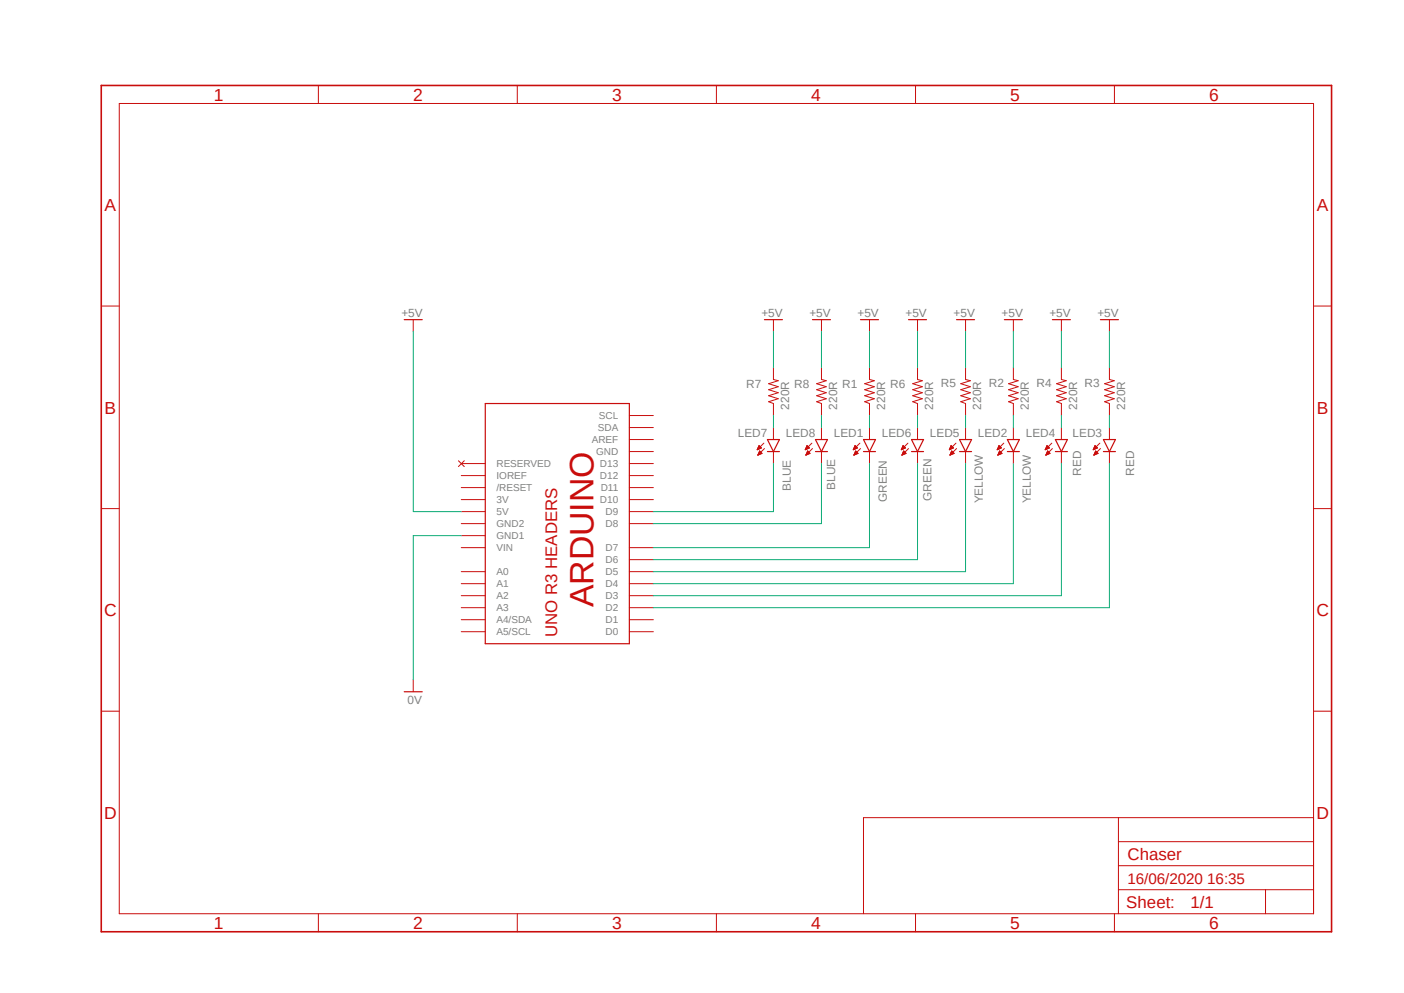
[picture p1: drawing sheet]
<svg xmlns="http://www.w3.org/2000/svg" width="297mm" height="210mm" viewBox="0 0 297 210" stroke-linecap="round" stroke-linejoin="round" font-family="sans-serif">
<path d="M20.9 17.7l261.2 179.9M282.1 17.7l-261.2 179.9" fill="none" stroke="#fff" stroke-width=".21"/>
<g fill="none" stroke="#c90d0c" stroke-width=".21">
<path d="M67.4 18.1v3.8M109.4 18.1v3.8M151.6 18.1v3.8M193.7 18.1v3.8M235.8 18.1v3.8M25.2 21.9h252.7v171.4h-252.7zM21.4 64.7h3.8M87.4 67.6v2.5M163.6 67.6v2.5M163.6 77.7v2.6l1 .2-2 .7 2 .6-2 .6 2 .7-2 .6 2 .6-2 .7 1 .3v2.6M173.8 67.6v2.5M173.8 77.7v2.6l1 .2-2 .7 2 .6-2 .6 2 .7-2 .6 2 .6-2 .7 1 .3v2.6"/>
<path d="M183.9 67.6v2.5M183.9 77.7v2.6l1.1 .2-2.1 .7 2.1 .6-2.1 .6 2.1 .7-2.1 .6 2.1 .6-2.1 .7 1 .3v2.6M194.1 67.6v2.5M194.1 77.7v2.6l1 .2-2 .7 2 .6-2 .6 2 .7-2 .6 2 .6-2 .7 1 .3v2.6M204.3 67.6v2.5M204.3 77.7v2.6l1 .2-2.1 .7 2.1 .6-2.1 .6 2.1 .7-2.1 .6 2.1 .6-2.1 .7 1.1 .3v2.6M214.4 67.6v2.5M214.4 77.7v2.6l1 .2-2 .7 2 .6-2 .6 2 .7-2 .6 2 .6-2 .7 1 .3v2.6M224.5 67.6v2.5M224.5 77.7v2.6l1.1 .2-2.1 .7 2.1 .6-2.1 .6 2.1 .7-2.1 .6 2.1 .6-2.1 .7 1 .3v2.6M234.7 67.6v2.5M234.7 77.7v2.6l1 .2-2 .7 2 .6-2 .6 2 .7-2 .6 2 .6-2 .7 1 .3v2.6"/>
<path d="M277.9 64.7h3.8M97 97.5l1.2 1.2M97.6 98h5.1M98.2 97.5l-1.2 1.2M133.1 95.5h5.1M133.1 93h5.1M133.1 98h5.1M133.1 87.9h5.1M133.1 90.4h5.1M160.2 95.1h.1M160.2 95h.3M160.3 94.9h.4"/>
<path d="M160.3 94.8h.7M160.3 96.2h.1M160.4 94.7h.6M160.4 96.1h.2M160.4 94.6h.6M160.4 96.1h.4M160.4 94.5h.5M160.4 96h.6M160.5 94.4h.3M160.5 95.9h.7M160.5 94.4h.2M160.5 95.8h.6"/>
<path d="M160.6 94.3h.1M160.6 95.7h.4M160.6 94.2l.5 .5-.9 .4zM160.6 95.6h.3M160.7 95.5h.1M160.7 95.4h.1M160.7 95.4l.5 .5-.9 .4zM161.6 93.7l-1.4 1.4M161.7 94.9l-1.4 1.4M163.6 90.4v2.6M163.6 95.5v2.5M170.3 95.1h.2"/>
<path d="M170.4 95h.3M170.4 94.9h.5M170.5 94.8h.6M170.5 96.2h.1M170.5 94.7h.7M170.5 96.1h.3M170.6 94.6h.5M170.6 96.1h.4M170.6 94.5h.4M170.6 96h.6M170.6 94.4h.3M170.6 95.9h.7"/>
<path d="M170.7 94.4h.2M170.7 94.3h.1M170.7 95.8h.5M170.7 95.7h.5M170.7 94.2l.5 .5-.9 .4zM170.8 95.6h.3M170.8 95.5h.2M170.8 95.4h.1M170.9 95.4l.5 .5-.9 .4zM171.7 93.7l-1.4 1.4M171.9 94.9l-1.4 1.4M173.8 90.4v2.6"/>
<path d="M173.8 95.5v2.5M180.5 95.1h.1M180.6 95h.2M180.6 94.9h.5M180.6 94.8h.6M180.6 96.2h.1M180.7 94.7h.7M180.7 96.1h.2M180.7 94.6h.6M180.7 96.1h.4M180.8 94.5h.4M180.8 96h.6"/>
<path d="M180.8 94.4h.3M180.8 94.4h.2M180.8 95.9h.7M180.8 94.3h.1M180.8 95.8h.6M180.9 94.2l.5 .5-.9 .4zM180.9 95.7h.4M180.9 95.6h.3M180.9 95.5h.2M181 95.4h.1M181.5 95.9l-.5-.5-.4 .9M181.5 95.9l-.9 .4"/>
<path d="M181.9 93.7l-1.4 1.4M182 94.9l-1.4 1.4M183.9 90.4v2.6M183.9 95.5v2.5M190.7 95.1h.1M190.7 95h.3M190.8 94.9h.4M190.8 94.8h.6M190.8 96.2h.1M190.8 94.7h.7M190.8 96.1h.3M190.9 94.6h.5"/>
<path d="M190.9 96.1h.4M190.9 94.5h.4M190.9 94.4h.4M190.9 96h.6M191 94.4h.2M191 95.9h.6M191 94.3h.1M191 95.8h.6M191 95.7h.5M191.1 95.6h.3M191.1 94.2l.5 .5-.9 .4zM191.1 95.5h.2"/>
<path d="M191.1 95.4h.1M191.7 95.9l-.5-.5-.4 .9M191.7 95.9l-.9 .4M192.1 93.7l-1.4 1.4M192.2 94.9l-1.4 1.4M194.1 90.4v2.6M194.1 95.5v2.5M200.8 95.1h.2M200.9 95h.2M200.9 94.9h.4M201 94.8h.5M201 96.2h.1"/>
<path d="M201 94.7h.7M201 96.1h.3M201 94.6h.6M201 96.1h.5M201.1 94.5h.4M201.1 94.4h.3M201.1 96h.6M201.1 94.4h.2M201.1 95.9h.7M201.1 95.8h.6M201.2 94.3h.1M201.2 95.7h.4"/>
<path d="M201.2 95.6h.3M201.2 94.2l.5 .5-.9 .4zM201.3 95.5h.2M201.3 95.4h.1M201.3 95.4l.5 .5-.8 .4zM202.2 93.7l-1.4 1.4M202.4 94.9l-1.4 1.4M204.3 90.4v2.6M204.3 95.5v2.5M211 95.1h.1M211 95h.3M211.1 94.9h.4"/>
<path d="M211.1 94.8h.6M211.1 96.2h.1M211.2 94.7h.6M211.2 96.1h.2M211.2 94.6h.6M211.2 94.5h.5M211.2 96.1h.4M211.2 94.4h.3M211.2 96h.6M211.3 94.4h.2M211.3 95.9h.7M211.3 95.8h.6"/>
<path d="M211.3 94.3h.1M211.3 95.7h.5M211.4 95.6h.3M211.4 95.5h.2M211.5 95.4h.1M211.8 94.7l-.5-.5-.4 .9M211.8 94.7l-.9 .4M212 95.9l-.5-.5-.4 .9M212 95.9l-.9 .4M212.3 93.7l-1.4 1.4M212.5 94.9l-1.4 1.4M214.4 90.4v2.6"/>
<path d="M214.4 95.5v2.5M221.1 95.1h.1M221.2 95h.2M221.2 94.9h.5M221.3 94.8h.6M221.3 96.2h.1M221.3 94.7h.7M221.3 94.6h.6M221.3 96.1h.3M221.4 94.5h.4M221.4 96.1h.4M221.4 94.4h.3"/>
<path d="M221.4 96h.6M221.4 95.9h.7M221.4 94.4h.2M221.4 95.8h.6M221.5 94.3h.1M221.5 95.7h.5M221.5 95.6h.4M221.6 95.5h.2M221.6 95.4h.1M222 94.7l-.5-.5-.4 .9M222 94.7l-.9 .4M222.1 95.9l-.5-.5-.4 .9"/>
<path d="M222.1 95.9l-.9 .4M222.5 93.7l-1.4 1.4M222.6 94.9l-1.4 1.4M224.5 90.4v2.6M224.5 95.5v2.5M231.3 95.1h.1M231.4 95h.2M231.4 94.9h.4M231.4 94.8h.6M231.4 94.7h.8M231.4 96.2h.1M231.5 94.6h.6"/>
<path d="M231.5 96.1h.2M231.5 94.5h.4M231.5 96.1h.4M231.5 96h.6M231.6 94.4h.3M231.6 95.9h.7M231.6 94.4h.2M231.6 95.8h.6M231.6 94.3h.1M231.6 95.7h.5M231.7 95.6h.3M231.7 95.5h.2"/>
<path d="M231.8 95.4h.1M232.2 94.7l-.6-.5-.3 .9M232.2 94.7l-.9 .4M232.3 95.9l-.5-.5-.4 .9M232.3 95.9l-.9 .4M232.7 93.7l-1.4 1.4M232.8 94.9l-1.4 1.4M234.7 90.4v2.6M234.7 95.5v2.5M21.4 107.6h3.8M97.6 103.1h5.1M97.6 105.7h5.1"/>
<path d="M97.6 108.2h5.1M97.6 115.8h5.1M97.6 110.7h5.1M97.6 100.6h5.1M97.6 113.3h5.1M133.1 103.1h5.1M133.1 105.7h5.1M133.1 108.2h5.1M133.1 118.4h5.1M133.1 115.8h5.1M133.1 110.7h5.1M133.1 100.6h5.1"/>
<path d="M277.9 107.6h3.8M97.6 120.9h5.1M97.6 123.4h5.1M97.6 126h5.1M97.6 128.5h5.1M97.6 131.1h5.1M97.6 133.6h5.1M133.1 120.9h5.1M133.1 123.4h5.1M133.1 126h5.1M133.1 128.5h5.1M133.1 131.1h5.1"/>
<path d="M133.1 133.6h5.1M21.4 150.4h3.8M87.4 143.8v2.5M277.9 150.4h3.8M236.6 172.9v20.4M236.6 178h41.3M277.9 172.9h-95.2v20.4M67.4 193.3v3.8M109.4 193.3v3.8M151.6 193.3v3.8M193.7 193.3v3.8M235.8 193.3v3.8"/>
<path d="M236.6 188.2h41.3M236.6 183.1h41.3M267.7 188.2v5.1"/>
</g>
<path d="M21.4 18.1h260.3v179h-260.3z" fill="none" stroke="#c90d0c" stroke-width=".34"/>
<g fill="none" stroke="#c90d0c" stroke-width=".25">
<path d="M85.5 67.6h3.8M161.7 67.6h3.8M171.9 67.6h3.8M182 67.6h3.8M192.2 67.6h3.8M202.4 67.6h3.8M212.5 67.6h3.8M222.6 67.6h3.8M232.8 67.6h3.8M102.7 85.3h30.4v50.8h-30.4zM162.3 95.5h2.6M162.3 93h2.6l-1.3 2.5z"/>
<path d="M172.5 95.5h2.5M172.5 93h2.5l-1.2 2.5zM182.7 93h2.5l-1.3 2.5zM182.7 95.5h2.5M192.8 95.5h2.6M192.8 93h2.6l-1.3 2.5zM203 95.5h2.5M203 93h2.5l-1.2 2.5zM213.1 95.5h2.5M213.1 93h2.5l-1.2 2.5zM223.3 95.5h2.5M223.3 93h2.5l-1.3 2.5z"/>
<path d="M233.4 95.5h2.6M233.4 93h2.6l-1.3 2.5zM85.5 146.3h3.8"/>
</g>
<g fill="none" stroke="#0dab76" stroke-width=".21">
<path d="M87.4 70.1v38.1h10.2M163.6 70.1v7.6M173.8 70.1v7.6M183.9 70.1v7.6M194.1 70.1v7.6M204.3 70.1v7.6M214.4 70.1v7.6M224.5 70.1v7.6M234.7 70.1v7.6M163.6 98v10.2h-25.4M163.6 87.9v2.5M173.8 87.9v2.5"/>
<path d="M173.8 98v12.7h-35.6M183.9 87.9v2.5M183.9 98v17.8h-45.7M194.1 87.9v2.5M194.1 98v20.4h-55.9M204.3 87.9v2.5M204.3 98v22.9h-66.1M214.4 87.9v2.5M214.4 98v25.4h-76.2M224.5 87.9v2.5M224.5 98v28h-86.3M234.7 87.9v2.5"/>
<path d="M234.7 98v30.5h-96.5M97.6 113.3h-10.2v30.5"/>
</g>
<text font-size="7.2" fill="#c90d0c" x="125.5" y="128.5" transform="rotate(-90 125.5 128.5)">ARDUINO</text>
<g font-size="3.7" fill="#c90d0c">
<text x="45.3" y="21.3">1</text>
<text x="87.4" y="21.3">2</text>
<text x="129.5" y="21.3">3</text>
<text x="171.6" y="21.3">4</text>
<text x="213.7" y="21.3">5</text>
<text x="255.8" y="21.3">6</text>
<text x="22.1" y="44.6">A</text>
<text x="278.6" y="44.6">A</text>
<text x="22.1" y="87.5">B</text>
<text x="278.6" y="87.5">B</text>
<text x="22" y="130.3">C</text>
<text x="278.5" y="130.3">C</text>
<text x="22" y="173.1">D</text>
<text x="278.5" y="173.1">D</text>
<text x="45.3" y="196.5">1</text>
<text x="87.4" y="196.5">2</text>
<text x="129.5" y="196.5">3</text>
<text x="171.6" y="196.5">4</text>
<text x="213.7" y="196.5">5</text>
<text x="255.8" y="196.5">6</text>
</g>
<g font-size="3.6" fill="#c90d0c">
<text x="117.9" y="134.8" transform="rotate(-90 117.9 134.8)">UNO R3 HEADERS</text>
<text x="238.5" y="181.8">Chaser</text>
<text x="251.8" y="192">1/1</text>
<text x="238.3" y="192.1">Sheet:</text>
</g>
<text font-size="3.2" fill="#c90d0c" x="238.5" y="186.9">16/06/2020 16:35</text>
<g font-size="2.5" fill="#808080">
<text x="84.9" y="67">+5V</text>
<text x="161.1" y="67">+5V</text>
<text x="171.2" y="67">+5V</text>
<text x="181.4" y="67">+5V</text>
<text x="191.6" y="67">+5V</text>
<text x="201.7" y="67">+5V</text>
<text x="211.9" y="67">+5V</text>
<text x="222" y="67">+5V</text>
<text x="232.2" y="67">+5V</text>
<text x="157.9" y="82">R7</text>
<text x="168" y="82">R8</text>
<text x="178.2" y="82">R1</text>
<text x="188.3" y="82">R6</text>
<text x="199" y="81.8">R5</text>
<text x="209.2" y="81.8">R2</text>
<text x="219.3" y="81.8">R4</text>
<text x="229.4" y="81.8">R3</text>
<text x="166.9" y="86.6" transform="rotate(-90 166.9 86.6)">220R</text>
<text x="177.1" y="86.6" transform="rotate(-90 177.1 86.6)">220R</text>
<text x="187.2" y="86.6" transform="rotate(-90 187.2 86.6)">220R</text>
<text x="197.4" y="86.6" transform="rotate(-90 197.4 86.6)">220R</text>
<text x="207.6" y="86.6" transform="rotate(-90 207.6 86.6)">220R</text>
<text x="217.7" y="86.6" transform="rotate(-90 217.7 86.6)">220R</text>
<text x="227.8" y="86.6" transform="rotate(-90 227.8 86.6)">220R</text>
<text x="238" y="86.6" transform="rotate(-90 238 86.6)">220R</text>
<text x="156.1" y="92.5">LED7</text>
<text x="166.2" y="92.5">LED8</text>
<text x="176.4" y="92.5">LED1</text>
<text x="186.6" y="92.5">LED6</text>
<text x="196.7" y="92.5">LED5</text>
<text x="206.8" y="92.5">LED2</text>
<text x="217" y="92.5">LED4</text>
<text x="226.9" y="92.5">LED3</text>
<text x="228.7" y="100.6" transform="rotate(-90 228.7 100.6)">RED</text>
<text x="239.9" y="100.6" transform="rotate(-90 239.9 100.6)">RED</text>
<text x="167.3" y="103.8" transform="rotate(-90 167.3 103.8)">BLUE</text>
<text x="176.7" y="103.5" transform="rotate(-90 176.7 103.5)">BLUE</text>
<text x="187.6" y="106.2" transform="rotate(-90 187.6 106.2)">GREEN</text>
<text x="197" y="105.9" transform="rotate(-90 197 105.9)">GREEN</text>
<text x="207.9" y="106.5" transform="rotate(-90 207.9 106.5)">YELLOW</text>
<text x="218.1" y="106.5" transform="rotate(-90 218.1 106.5)">YELLOW</text>
<text x="86.2" y="148.8">0V</text>
</g>
<g font-size="2.1" fill="#808080">
<text x="126.7" y="88.6">SCL</text>
<text x="125.2" y="93.7">AREF</text>
<text x="126.5" y="91.2">SDA</text>
<text x="105" y="101.3">IOREF</text>
<text x="105" y="98.8">RESERVED</text>
<text x="126.1" y="96.3">GND</text>
<text x="126.9" y="101.3">D12</text>
<text x="126.9" y="98.8">D13</text>
<text x="105" y="103.9">/RESET</text>
<text x="105" y="106.4">3V</text>
<text x="126.9" y="106.4">D10</text>
<text x="127.1" y="103.9">D11</text>
<text x="105" y="109">5V</text>
<text x="105" y="111.5">GND2</text>
<text x="128.1" y="111.5">D8</text>
<text x="128.1" y="109">D9</text>
<text x="105" y="114">GND1</text>
<text x="105" y="116.6">VIN</text>
<text x="128.1" y="119.1">D6</text>
<text x="128.1" y="116.6">D7</text>
<text x="105" y="121.7">A0</text>
<text x="105" y="124.2">A1</text>
<text x="128.1" y="124.2">D4</text>
<text x="128.1" y="121.7">D5</text>
<text x="105" y="126.7">A2</text>
<text x="105" y="129.3">A3</text>
<text x="105" y="131.8">A4/SDA</text>
<text x="128.1" y="131.8">D1</text>
<text x="128.1" y="129.3">D2</text>
<text x="128.1" y="126.7">D3</text>
<text x="105" y="134.4">A5/SCL</text>
<text x="128.1" y="134.4">D0</text>
</g>
</svg>
